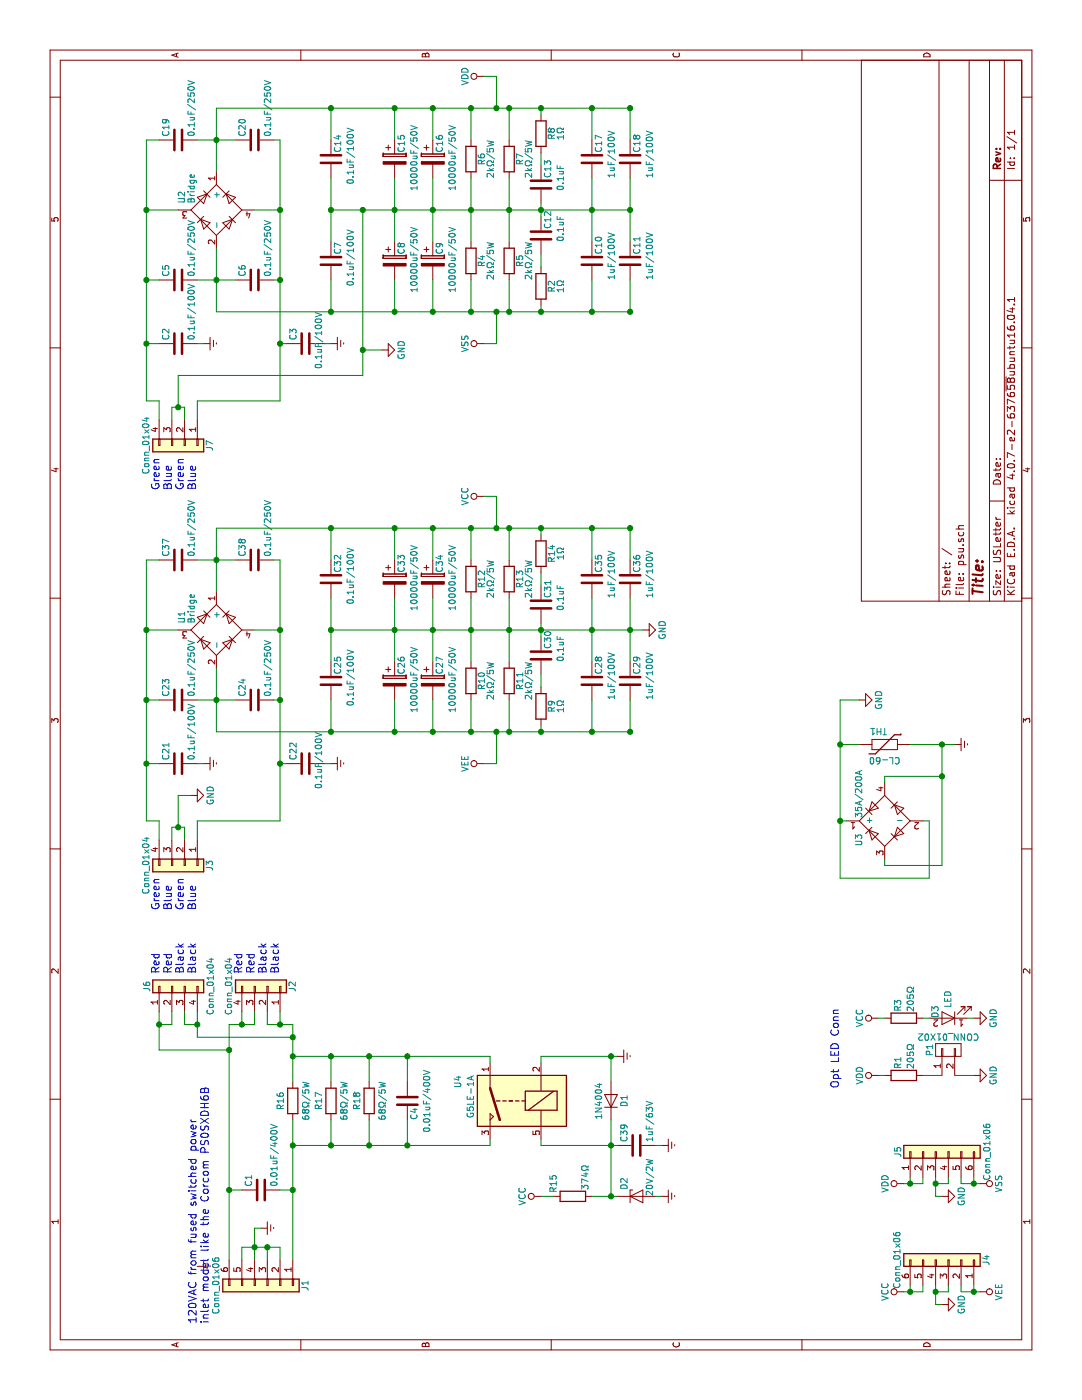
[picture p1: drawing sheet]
EESchema Schematic File Version 2
LIBS:power
LIBS:device
LIBS:transistors
LIBS:conn
LIBS:linear
LIBS:regul
LIBS:74xx
LIBS:cmos4000
LIBS:adc-dac
LIBS:memory
LIBS:xilinx
LIBS:microcontrollers
LIBS:dsp
LIBS:microchip
LIBS:analog_switches
LIBS:motorola
LIBS:texas
LIBS:intel
LIBS:audio
LIBS:interface
LIBS:digital-audio
LIBS:philips
LIBS:display
LIBS:cypress
LIBS:siliconi
LIBS:opto
LIBS:atmel
LIBS:contrib
LIBS:valves
LIBS:Relay
LIBS:p_relay
LIBS:psu-cache
EELAYER 25 0
EELAYER END
$Descr USLetter 11000 8500
encoding utf-8
Sheet 1 1
Title ""
Date ""
Rev ""
Comp ""
Comment1 ""
Comment2 ""
Comment3 ""
Comment4 ""
$EndDescr
$Comp
L C C1
U 1 1
P 1650 2050
F 0 "C1" H 1675 2150 50  0000 L CNN
F 1 "0.01uF/400V" H 1675 1950 50  0000 L CNN
F 2 "Capacitors_THT:C_Rect_L13.0mm_W4.0mm_P10.00mm_FKS3_FKP3_MKS4" H 1688 1900 50  0001 C CNN
F 3 "" H 1650 2050 50  0000 C CNN
	1    1650 2050
	1    0    0    -1  
$EndComp
$Comp
L C C4
U 1 1
P 2350 3200
F 0 "C4" V 2400 3050 50  0000 L CNN
F 1 "0.01uF/400V" V 2500 2950 50  0000 L CNN
F 2 "Capacitors_THT:C_Rect_L13.0mm_W4.0mm_P10.00mm_FKS3_FKP3_MKS4" H 2388 3050 50  0001 C CNN
F 3 "" H 2350 3200 50  0000 C CNN
	1    2350 3200
	0    1    1    0   
$EndComp
$Comp
L G5LE-1A4 U4
U 1 1
P 2550 4250
F 0 "U4" V 3200 4250 50  0000 L CNN
F 1 "G5LE-1A" V 3100 4250 50  0000 L CNN
F 2 "p_relay:Relay_Omron_G5LE-1A4" H 3100 4400 50  0001 L CNN
F 3 "" H 3650 3950 50  0001 C CNN
	1    2550 4250
	0    -1   -1   0   
$EndComp
$Comp
L D D1
U 1 1
P 2350 4800
F 0 "D1" H 2350 4700 50  0000 C CNN
F 1 "1N4004" H 2350 4900 50  0000 C CNN
F 2 "Diodes_THT:D_DO-41_SOD81_P10.16mm_Horizontal" H 2350 4800 50  0001 C CNN
F 3 "" H 2350 4800 50  0001 C CNN
	1    2350 4800
	1    0    0    -1  
$EndComp
$Comp
L C C39
U 1 1
P 2000 5000
F 0 "C39" H 2025 5100 50  0000 L CNN
F 1 "1uF/63V" H 2025 4900 50  0000 L CNN
F 2 "Capacitors_THT:CP_Radial_D5.0mm_P2.00mm" H 2038 4850 50  0001 C CNN
F 3 "" H 2000 5000 50  0001 C CNN
	1    2000 5000
	1    0    0    -1  
$EndComp
$Comp
L R R15
U 1 1
P 1600 4500
F 0 "R15" H 1500 4350 50  0000 C CNN
F 1 "374Ω" H 1450 4600 50  0000 C CNN
F 2 "Resistors_THT:R_Axial_DIN0309_L9.0mm_D3.2mm_P15.24mm_Horizontal" V 1530 4500 50  0001 C CNN
F 3 "" H 1600 4500 50  0001 C CNN
	1    1600 4500
	-1   0    0    1   
$EndComp
$Comp
L VCC #PWR01
U 1 1
P 1600 4250
F 0 "#PWR01" H 1600 4100 50  0001 C CNN
F 1 "VCC" H 1600 4400 50  0000 C CNN
F 2 "" H 1600 4250 50  0001 C CNN
F 3 "" H 1600 4250 50  0001 C CNN
	1    1600 4250
	1    0    0    -1  
$EndComp
$Comp
L VEE #PWR02
U 1 1
P 5000 3800
F 0 "#PWR02" H 5000 3650 50  0001 C CNN
F 1 "VEE" H 5000 3950 50  0000 C CNN
F 2 "" H 5000 3800 50  0001 C CNN
F 3 "" H 5000 3800 50  0001 C CNN
	1    5000 3800
	1    0    0    -1  
$EndComp
$Comp
L R R16
U 1 1
P 2350 2300
F 0 "R16" V 2250 2300 50  0000 C CNN
F 1 "68Ω/5W" V 2450 2300 50  0000 C CNN
F 2 "Resistors_THT:R_Axial_Power_L25.0mm_W9.0mm_P30.48mm" V 2280 2300 50  0001 C CNN
F 3 "" H 2350 2300 50  0000 C CNN
	1    2350 2300
	0    1    1    0   
$EndComp
Text Notes 3350 2200 0    60   ~ 0
Red\nRed\nBlack\nBlack
Text Notes 3850 1550 0    60   ~ 0
Green\nBlue\nGreen\nBlue
$Comp
L D_Bridge_+-AA U1
U 1 1
P 6050 1700
F 0 "U1" H 6100 1975 50  0000 L CNN
F 1 "Bridge" H 6100 1900 50  0000 L CNN
F 2 "p_rectifier:GBPC-W" H 6050 1700 50  0001 C CNN
F 3 "" H 6050 1700 50  0001 C CNN
	1    6050 1700
	1    0    0    -1  
$EndComp
$Comp
L C C37
U 1 1
P 6600 1400
F 0 "C37" H 6625 1500 50  0000 L CNN
F 1 "0.1uF/250V" H 6625 1300 50  0000 L CNN
F 2 "Capacitors_THT:C_Rect_L10.3mm_W7.2mm_P7.50mm_MKS4" H 6638 1250 50  0001 C CNN
F 3 "" H 6600 1400 50  0001 C CNN
	1    6600 1400
	1    0    0    -1  
$EndComp
$Comp
L C C21
U 1 1
P 5000 1400
F 0 "C21" H 5025 1500 50  0000 L CNN
F 1 "0.1uF/100V" H 5025 1300 50  0000 L CNN
F 2 "Capacitors_THT:C_Rect_L7.0mm_W3.5mm_P5.00mm" H 5038 1250 50  0001 C CNN
F 3 "" H 5000 1400 50  0001 C CNN
	1    5000 1400
	1    0    0    -1  
$EndComp
$Comp
L Earth #PWR03
U 1 1
P 5000 2600
F 0 "#PWR03" H 5000 2350 50  0001 C CNN
F 1 "Earth" H 5000 2450 50  0001 C CNN
F 2 "" H 5000 2600 50  0001 C CNN
F 3 "" H 5000 2600 50  0001 C CNN
	1    5000 2600
	1    0    0    -1  
$EndComp
$Comp
L Earth #PWR04
U 1 1
P 5000 1600
F 0 "#PWR04" H 5000 1350 50  0001 C CNN
F 1 "Earth" H 5000 1450 50  0001 C CNN
F 2 "" H 5000 1600 50  0001 C CNN
F 3 "" H 5000 1600 50  0001 C CNN
	1    5000 1600
	1    0    0    -1  
$EndComp
$Comp
L C C30
U 1 1
P 5850 4250
F 0 "C30" V 5900 4300 50  0000 L CNN
F 1 "0.1uF" V 6000 4200 50  0000 L CNN
F 2 "Capacitors_THT:C_Rect_L7.0mm_W3.5mm_P5.00mm" H 5888 4100 50  0001 C CNN
F 3 "" H 5850 4250 50  0001 C CNN
	1    5850 4250
	0    1    1    0   
$EndComp
$Comp
L R R9
U 1 1
P 5450 4250
F 0 "R9" V 5530 4250 50  0000 C CNN
F 1 "1Ω" V 5600 4250 50  0000 C CNN
F 2 "Resistors_THT:R_Axial_DIN0207_L6.3mm_D2.5mm_P10.16mm_Horizontal" V 5380 4250 50  0001 C CNN
F 3 "" H 5450 4250 50  0000 C CNN
	1    5450 4250
	0    1    1    0   
$EndComp
$Comp
L Earth #PWR05
U 1 1
P 5150 7500
F 0 "#PWR05" H 5150 7250 50  0001 C CNN
F 1 "Earth" H 5150 7350 50  0001 C CNN
F 2 "" H 5150 7500 50  0001 C CNN
F 3 "" H 5150 7500 50  0001 C CNN
	1    5150 7500
	1    0    0    -1  
$EndComp
$Comp
L C C25
U 1 1
P 5650 2600
F 0 "C25" V 5700 2650 50  0000 L CNN
F 1 "0.1uF/100V" V 5800 2400 50  0000 L CNN
F 2 "Capacitors_THT:C_Rect_L7.0mm_W3.5mm_P5.00mm" H 5688 2450 50  0001 C CNN
F 3 "" H 5650 2600 50  0001 C CNN
	1    5650 2600
	0    1    1    0   
$EndComp
$Comp
L R R14
U 1 1
P 6650 4250
F 0 "R14" V 6730 4250 50  0000 C CNN
F 1 "1Ω" V 6800 4250 50  0000 C CNN
F 2 "Resistors_THT:R_Axial_DIN0207_L6.3mm_D2.5mm_P10.16mm_Horizontal" V 6580 4250 50  0001 C CNN
F 3 "" H 6650 4250 50  0000 C CNN
	1    6650 4250
	0    1    1    0   
$EndComp
$Comp
L C C31
U 1 1
P 6250 4250
F 0 "C31" V 6300 4300 50  0000 L CNN
F 1 "0.1uF" V 6400 4200 50  0000 L CNN
F 2 "Capacitors_THT:C_Rect_L7.0mm_W3.5mm_P5.00mm" H 6288 4100 50  0001 C CNN
F 3 "" H 6250 4250 50  0001 C CNN
	1    6250 4250
	0    1    1    0   
$EndComp
$Comp
L C C28
U 1 1
P 5650 4650
F 0 "C28" V 5700 4700 50  0000 L CNN
F 1 "1uF/100V" V 5800 4500 50  0000 L CNN
F 2 "Capacitors_THT:C_Rect_L13.0mm_W6.0mm_P10.00mm_FKS3_FKP3_MKS4" H 5688 4500 50  0001 C CNN
F 3 "" H 5650 4650 50  0001 C CNN
	1    5650 4650
	0    1    1    0   
$EndComp
$Comp
L VCC #PWR06
U 1 1
P 7100 3800
F 0 "#PWR06" H 7100 3650 50  0001 C CNN
F 1 "VCC" H 7100 3950 50  0000 C CNN
F 2 "" H 7100 3800 50  0001 C CNN
F 3 "" H 7100 3800 50  0001 C CNN
	1    7100 3800
	1    0    0    -1  
$EndComp
$Comp
L C C32
U 1 1
P 6450 2600
F 0 "C32" V 6500 2650 50  0000 L CNN
F 1 "0.1uF/100V" V 6600 2400 50  0000 L CNN
F 2 "Capacitors_THT:C_Rect_L7.0mm_W3.5mm_P5.00mm" H 6488 2450 50  0001 C CNN
F 3 "" H 6450 2600 50  0001 C CNN
	1    6450 2600
	0    1    1    0   
$EndComp
$Comp
L C C35
U 1 1
P 6450 4650
F 0 "C35" V 6500 4700 50  0000 L CNN
F 1 "1uF/100V" V 6600 4500 50  0000 L CNN
F 2 "Capacitors_THT:C_Rect_L13.0mm_W6.0mm_P10.00mm_FKS3_FKP3_MKS4" H 6488 4500 50  0001 C CNN
F 3 "" H 6450 4650 50  0001 C CNN
	1    6450 4650
	0    1    1    0   
$EndComp
$Comp
L C C36
U 1 1
P 6450 4950
F 0 "C36" V 6500 5000 50  0000 L CNN
F 1 "1uF/100V" V 6600 4800 50  0000 L CNN
F 2 "Capacitors_THT:C_Rect_L13.0mm_W6.0mm_P10.00mm_FKS3_FKP3_MKS4" H 6488 4800 50  0001 C CNN
F 3 "" H 6450 4950 50  0001 C CNN
	1    6450 4950
	0    1    1    0   
$EndComp
$Comp
L C C29
U 1 1
P 5650 4950
F 0 "C29" V 5700 5000 50  0000 L CNN
F 1 "1uF/100V" V 5800 4800 50  0000 L CNN
F 2 "Capacitors_THT:C_Rect_L13.0mm_W6.0mm_P10.00mm_FKS3_FKP3_MKS4" H 5688 4800 50  0001 C CNN
F 3 "" H 5650 4950 50  0001 C CNN
	1    5650 4950
	0    1    1    0   
$EndComp
$Comp
L C C38
U 1 1
P 6600 2000
F 0 "C38" H 6625 2100 50  0000 L CNN
F 1 "0.1uF/250V" H 6625 1900 50  0000 L CNN
F 2 "Capacitors_THT:C_Rect_L10.3mm_W7.2mm_P7.50mm_MKS4" H 6638 1850 50  0001 C CNN
F 3 "" H 6600 2000 50  0001 C CNN
	1    6600 2000
	1    0    0    -1  
$EndComp
$Comp
L C C24
U 1 1
P 5500 2000
F 0 "C24" H 5525 2100 50  0000 L CNN
F 1 "0.1uF/250V" H 5525 1900 50  0000 L CNN
F 2 "Capacitors_THT:C_Rect_L10.3mm_W7.2mm_P7.50mm_MKS4" H 5538 1850 50  0001 C CNN
F 3 "" H 5500 2000 50  0001 C CNN
	1    5500 2000
	1    0    0    -1  
$EndComp
$Comp
L C C23
U 1 1
P 5500 1400
F 0 "C23" H 5525 1500 50  0000 L CNN
F 1 "0.1uF/250V" H 5525 1300 50  0000 L CNN
F 2 "Capacitors_THT:C_Rect_L10.3mm_W7.2mm_P7.50mm_MKS4" H 5538 1250 50  0001 C CNN
F 3 "" H 5500 1400 50  0001 C CNN
	1    5500 1400
	1    0    0    -1  
$EndComp
$Comp
L C C22
U 1 1
P 5000 2400
F 0 "C22" H 5025 2500 50  0000 L CNN
F 1 "0.1uF/100V" H 4800 2300 50  0000 L CNN
F 2 "Capacitors_THT:C_Rect_L7.0mm_W3.5mm_P5.00mm" H 5038 2250 50  0001 C CNN
F 3 "" H 5000 2400 50  0001 C CNN
	1    5000 2400
	1    0    0    -1  
$EndComp
$Comp
L R R17
U 1 1
P 2350 2600
F 0 "R17" V 2250 2600 50  0000 C CNN
F 1 "68Ω/5W" V 2450 2600 50  0000 C CNN
F 2 "Resistors_THT:R_Axial_Power_L25.0mm_W9.0mm_P30.48mm" V 2280 2600 50  0001 C CNN
F 3 "" H 2350 2600 50  0000 C CNN
	1    2350 2600
	0    1    1    0   
$EndComp
$Comp
L R R18
U 1 1
P 2350 2900
F 0 "R18" V 2250 2900 50  0000 C CNN
F 1 "68Ω/5W" V 2450 2900 50  0000 C CNN
F 2 "Resistors_THT:R_Axial_Power_L25.0mm_W9.0mm_P30.48mm" V 2280 2900 50  0001 C CNN
F 3 "" H 2350 2900 50  0000 C CNN
	1    2350 2900
	0    1    1    0   
$EndComp
$Comp
L D_Zener D2
U 1 1
P 1600 5000
F 0 "D2" V 1500 5100 50  0000 C CNN
F 1 "20V/2W" V 1700 5150 50  0000 C CNN
F 2 "Diodes_THT:D_DO-41_SOD81_P10.16mm_Horizontal" H 1600 5000 50  0001 C CNN
F 3 "" H 1600 5000 50  0001 C CNN
	1    1600 5000
	0    1    1    0   
$EndComp
$Comp
L R R3
U 1 1
P 3000 7100
F 0 "R3" H 3100 7150 50  0000 C CNN
F 1 "205Ω" H 3150 7050 50  0000 C CNN
F 2 "Resistors_THT:R_Axial_DIN0207_L6.3mm_D2.5mm_P10.16mm_Horizontal" V 2930 7100 50  0001 C CNN
F 3 "" H 3000 7100 50  0001 C CNN
	1    3000 7100
	1    0    0    -1  
$EndComp
$Comp
L VCC #PWR07
U 1 1
P 3000 6900
F 0 "#PWR07" H 3000 6750 50  0001 C CNN
F 1 "VCC" H 3000 7050 50  0000 C CNN
F 2 "" H 3000 6900 50  0001 C CNN
F 3 "" H 3000 6900 50  0001 C CNN
	1    3000 6900
	1    0    0    -1  
$EndComp
$Comp
L CONN_01X02 P1
U 1 1
P 2750 7450
F 0 "P1" H 2750 7600 50  0000 C CNN
F 1 "CONN_01X02" V 2850 7450 50  0000 C CNN
F 2 "Connectors_JST:JST_XH_B02B-XH-A_02x2.50mm_Straight" H 2750 7450 50  0001 C CNN
F 3 "" H 2750 7450 50  0000 C CNN
	1    2750 7450
	1    0    0    -1  
$EndComp
Text Notes 2450 6600 0    60   ~ 0
Opt LED Conn
$Comp
L GND #PWR08
U 1 1
P 5500 6750
F 0 "#PWR08" H 5500 6500 50  0001 C CNN
F 1 "GND" H 5500 6600 50  0000 C CNN
F 2 "" H 5500 6750 50  0001 C CNN
F 3 "" H 5500 6750 50  0001 C CNN
	1    5500 6750
	1    0    0    -1  
$EndComp
$Comp
L R R10
U 1 1
P 5650 3700
F 0 "R10" V 5730 3700 50  0000 C CNN
F 1 "2kΩ/5W" V 5800 3700 50  0000 C CNN
F 2 "Resistors_THT:R_Axial_Power_L25.0mm_W9.0mm_P30.48mm" V 5580 3700 50  0001 C CNN
F 3 "" H 5650 3700 50  0000 C CNN
	1    5650 3700
	0    1    1    0   
$EndComp
$Comp
L R R11
U 1 1
P 5650 4000
F 0 "R11" V 5730 4000 50  0000 C CNN
F 1 "2kΩ/5W" V 5800 4000 50  0000 C CNN
F 2 "Resistors_THT:R_Axial_Power_L25.0mm_W9.0mm_P30.48mm" V 5580 4000 50  0001 C CNN
F 3 "" H 5650 4000 50  0000 C CNN
	1    5650 4000
	0    1    1    0   
$EndComp
$Comp
L R R12
U 1 1
P 6450 3700
F 0 "R12" V 6530 3700 50  0000 C CNN
F 1 "2kΩ/5W" V 6600 3700 50  0000 C CNN
F 2 "Resistors_THT:R_Axial_Power_L25.0mm_W9.0mm_P30.48mm" V 6380 3700 50  0001 C CNN
F 3 "" H 6450 3700 50  0000 C CNN
	1    6450 3700
	0    1    1    0   
$EndComp
$Comp
L R R13
U 1 1
P 6450 4000
F 0 "R13" V 6530 4000 50  0000 C CNN
F 1 "2kΩ/5W" V 6600 4000 50  0000 C CNN
F 2 "Resistors_THT:R_Axial_Power_L25.0mm_W9.0mm_P30.48mm" V 6380 4000 50  0001 C CNN
F 3 "" H 6450 4000 50  0000 C CNN
	1    6450 4000
	0    1    1    0   
$EndComp
$Comp
L LED D3
U 1 1
P 3000 7450
F 0 "D3" V 3100 7400 50  0000 C CNN
F 1 "LED" V 3000 7300 50  0000 C CNN
F 2 "LEDs:LED_D5.0mm" H 3000 7450 50  0001 C CNN
F 3 "" H 3000 7450 50  0001 C CNN
	1    3000 7450
	0    -1   -1   0   
$EndComp
Text Notes 600  1650 0    60   ~ 0
120VAC from fused switched power \ninlet model like the Corcom PS0SXDH6B
$Comp
L CP C26
U 1 1
P 5650 3100
F 0 "C26" V 5700 3150 50  0000 L CNN
F 1 "10000uF/50V" V 5800 2850 50  0000 L CNN
F 2 "Capacitors_THT:CP_Radial_D35.0mm_P10.00mm_SnapIn" H 5688 2950 50  0001 C CNN
F 3 "" H 5650 3100 50  0001 C CNN
	1    5650 3100
	0    1    1    0   
$EndComp
$Comp
L Earth #PWR09
U 1 1
P 1050 1550
F 0 "#PWR09" H 1050 1300 50  0001 C CNN
F 1 "Earth" H 1050 1400 50  0001 C CNN
F 2 "" H 1050 1550 50  0001 C CNN
F 3 "" H 1050 1550 50  0001 C CNN
	1    1050 1550
	1    0    0    -1  
$EndComp
$Comp
L D_Bridge_+-AA U3
U 1 1
P 4550 6950
F 0 "U3" V 4750 7050 50  0000 L CNN
F 1 "35A/200A" V 4750 6550 50  0000 L CNN
F 2 "Diodes_THT:Diode_Bridge_18.5x5.5" H 4550 6950 50  0001 C CNN
F 3 "" H 4550 6950 50  0001 C CNN
	1    4550 6950
	0    -1   -1   0   
$EndComp
$Comp
L Thermistor TH1
U 1 1
P 5150 6950
F 0 "TH1" V 5250 7000 50  0000 C CNN
F 1 "CL-60" V 5050 6950 50  0000 C BNN
F 2 "Varistors:RV_Disc_D21.5_W5.8_P10" H 5150 6950 50  0001 C CNN
F 3 "" H 5150 6950 50  0001 C CNN
	1    5150 6950
	1    0    0    -1  
$EndComp
Wire Wire Line
	2000 5150 2000 5200
Wire Wire Line
	1600 5150 1600 5200
Wire Wire Line
	2950 1800 2950 2000
Connection ~ 2950 1900
Wire Wire Line
	2950 2300 2500 2300
Wire Wire Line
	2950 2100 2950 2300
Connection ~ 2950 2200
Wire Wire Line
	6600 1150 6600 1250
Wire Wire Line
	6050 1150 6050 1400
Connection ~ 6050 1150
Wire Wire Line
	5500 1150 5500 1250
Connection ~ 5500 1150
Wire Wire Line
	5250 1700 5750 1700
Wire Wire Line
	5250 1700 5250 4950
Wire Wire Line
	5500 1550 5500 1850
Connection ~ 5500 1700
Wire Wire Line
	6600 1550 6600 1850
Connection ~ 6600 1700
Wire Wire Line
	6600 2200 6600 2150
Wire Wire Line
	5500 2150 5500 2200
Connection ~ 5500 2200
Wire Wire Line
	6050 2000 6050 2200
Connection ~ 6050 2200
Wire Wire Line
	1100 2300 2200 2300
Wire Wire Line
	1100 1800 2950 1800
Wire Wire Line
	5500 2600 5250 2600
Connection ~ 5250 2600
Wire Wire Line
	6050 2600 6050 5050
Connection ~ 6050 2600
Wire Wire Line
	6350 1700 6850 1700
Wire Wire Line
	6850 1700 6850 4950
Wire Wire Line
	5800 2600 6300 2600
Wire Wire Line
	6600 2600 6850 2600
Connection ~ 6850 2600
Wire Wire Line
	5500 3100 5250 3100
Connection ~ 5250 3100
Wire Wire Line
	5500 3400 5250 3400
Connection ~ 5250 3400
Wire Wire Line
	5800 3100 6300 3100
Connection ~ 6050 3100
Wire Wire Line
	5800 3400 6300 3400
Connection ~ 6050 3400
Wire Wire Line
	6600 3100 6850 3100
Connection ~ 6850 3100
Wire Wire Line
	6600 3400 6850 3400
Connection ~ 6850 3400
Wire Wire Line
	6000 4250 6100 4250
Connection ~ 6050 4250
Wire Wire Line
	6400 4250 6500 4250
Wire Wire Line
	6800 4250 6850 4250
Connection ~ 6850 4250
Wire Wire Line
	5700 4250 5600 4250
Wire Wire Line
	5300 4250 5250 4250
Connection ~ 5250 4250
Wire Wire Line
	5500 4650 5250 4650
Connection ~ 5250 4650
Wire Wire Line
	5800 4650 6300 4650
Connection ~ 6050 4650
Wire Wire Line
	6600 4650 6850 4650
Connection ~ 6850 4650
Wire Wire Line
	5250 4950 5500 4950
Connection ~ 5250 4950
Wire Wire Line
	5800 4950 6300 4950
Connection ~ 6050 4950
Wire Wire Line
	6850 4950 6600 4950
Connection ~ 6850 4950
Wire Wire Line
	4500 1450 4400 1450
Connection ~ 2700 2300
Connection ~ 2000 2300
Wire Wire Line
	2000 3850 2050 3850
Wire Wire Line
	2000 2300 2000 3850
Wire Wire Line
	2700 3850 2650 3850
Wire Wire Line
	2700 2300 2700 3850
Wire Wire Line
	2700 4250 2700 4850
Wire Wire Line
	2700 4250 2650 4250
Wire Wire Line
	2500 4800 2700 4800
Connection ~ 2700 4800
Wire Wire Line
	2050 4250 2000 4250
Wire Wire Line
	2000 4250 2000 4850
Connection ~ 2000 4800
Wire Wire Line
	1650 1900 1650 1800
Connection ~ 1650 1800
Wire Wire Line
	1650 2200 1650 2300
Connection ~ 1650 2300
Wire Wire Line
	2200 2600 2000 2600
Connection ~ 2000 2600
Wire Wire Line
	2500 2600 2700 2600
Connection ~ 2700 2600
Wire Wire Line
	2500 2900 2700 2900
Connection ~ 2700 2900
Wire Wire Line
	2200 2900 2000 2900
Connection ~ 2000 2900
Wire Wire Line
	2200 3200 2000 3200
Connection ~ 2000 3200
Wire Wire Line
	2500 3200 2700 3200
Connection ~ 2700 3200
Wire Wire Line
	1600 4650 1600 4850
Wire Wire Line
	1600 4350 1600 4250
Wire Wire Line
	1600 4800 2200 4800
Connection ~ 1600 4800
Wire Wire Line
	5000 3800 5000 3900
Wire Wire Line
	5000 3900 5250 3900
Connection ~ 5250 3900
Wire Wire Line
	7100 3800 7100 3900
Wire Wire Line
	7100 3900 6850 3900
Connection ~ 6850 3900
Connection ~ 5150 6600
Connection ~ 4500 1400
Wire Wire Line
	4750 1400 4500 1400
Wire Wire Line
	4400 1350 4500 1350
Wire Wire Line
	4500 1350 4500 1450
Wire Wire Line
	4550 1150 4550 1250
Wire Wire Line
	4550 1250 4400 1250
Wire Wire Line
	4400 1550 4550 1550
Wire Wire Line
	4550 1550 4550 2200
Wire Wire Line
	6600 4000 6850 4000
Connection ~ 6850 4000
Wire Wire Line
	6600 3700 6850 3700
Connection ~ 6850 3700
Wire Wire Line
	5800 3700 6300 3700
Connection ~ 6050 3700
Wire Wire Line
	5800 4000 6300 4000
Connection ~ 6050 4000
Wire Wire Line
	5500 4000 5250 4000
Connection ~ 5250 4000
Wire Wire Line
	5500 3700 5250 3700
Connection ~ 5250 3700
Wire Wire Line
	4550 6600 4550 6650
Wire Wire Line
	5150 7150 5150 7500
Wire Wire Line
	4250 6950 4200 6950
Wire Wire Line
	4200 6950 4200 7400
Wire Wire Line
	4200 7400 5150 7400
Connection ~ 5150 7400
Wire Wire Line
	4850 6950 4900 6950
Wire Wire Line
	4900 6950 4900 7400
Connection ~ 4900 7400
Wire Wire Line
	4550 7250 4550 7300
Wire Wire Line
	4550 7300 4100 7300
Wire Wire Line
	4100 7300 4100 6600
Connection ~ 4550 6600
$Comp
L GND #PWR010
U 1 1
P 3000 7650
F 0 "#PWR010" H 3000 7400 50  0001 C CNN
F 1 "GND" H 3000 7500 50  0000 C CNN
F 2 "" H 3000 7650 50  0001 C CNN
F 3 "" H 3000 7650 50  0001 C CNN
	1    3000 7650
	1    0    0    -1  
$EndComp
$Comp
L VEE #PWR011
U 1 1
P 850 7700
F 0 "#PWR011" H 850 7550 50  0001 C CNN
F 1 "VEE" H 850 7850 50  0000 C CNN
F 2 "" H 850 7700 50  0001 C CNN
F 3 "" H 850 7700 50  0001 C CNN
	1    850  7700
	-1   0    0    1   
$EndComp
$Comp
L VCC #PWR012
U 1 1
P 850 7100
F 0 "#PWR012" H 850 6950 50  0001 C CNN
F 1 "VCC" H 850 7250 50  0000 C CNN
F 2 "" H 850 7100 50  0001 C CNN
F 3 "" H 850 7100 50  0001 C CNN
	1    850  7100
	1    0    0    -1  
$EndComp
Wire Wire Line
	3000 6900 3000 6950
Wire Wire Line
	3000 7250 3000 7300
Wire Wire Line
	3000 7600 3000 7650
$Comp
L R R1
U 1 1
P 2550 7100
F 0 "R1" H 2650 7150 50  0000 C CNN
F 1 "205Ω" H 2700 7050 50  0000 C CNN
F 2 "Resistors_THT:R_Axial_DIN0207_L6.3mm_D2.5mm_P10.16mm_Horizontal" V 2480 7100 50  0001 C CNN
F 3 "" H 2550 7100 50  0001 C CNN
	1    2550 7100
	1    0    0    -1  
$EndComp
$Comp
L GND #PWR013
U 1 1
P 2550 7650
F 0 "#PWR013" H 2550 7400 50  0001 C CNN
F 1 "GND" H 2550 7500 50  0000 C CNN
F 2 "" H 2550 7650 50  0001 C CNN
F 3 "" H 2550 7650 50  0001 C CNN
	1    2550 7650
	1    0    0    -1  
$EndComp
Wire Wire Line
	2550 7650 2550 7500
Wire Wire Line
	2550 7400 2550 7250
Wire Wire Line
	2550 6950 2550 6900
$Comp
L CP C27
U 1 1
P 5650 3400
F 0 "C27" V 5700 3450 50  0000 L CNN
F 1 "10000uF/50V" V 5800 3150 50  0000 L CNN
F 2 "Capacitors_THT:CP_Radial_D35.0mm_P10.00mm_SnapIn" H 5688 3250 50  0001 C CNN
F 3 "" H 5650 3400 50  0001 C CNN
	1    5650 3400
	0    1    1    0   
$EndComp
$Comp
L CP C33
U 1 1
P 6450 3100
F 0 "C33" V 6500 3150 50  0000 L CNN
F 1 "10000uF/50V" V 6600 2850 50  0000 L CNN
F 2 "Capacitors_THT:CP_Radial_D35.0mm_P10.00mm_SnapIn" H 6488 2950 50  0001 C CNN
F 3 "" H 6450 3100 50  0001 C CNN
	1    6450 3100
	0    1    1    0   
$EndComp
$Comp
L CP C34
U 1 1
P 6450 3400
F 0 "C34" V 6500 3450 50  0000 L CNN
F 1 "10000uF/50V" V 6600 3150 50  0000 L CNN
F 2 "Capacitors_THT:CP_Radial_D35.0mm_P10.00mm_SnapIn" H 6488 3250 50  0001 C CNN
F 3 "" H 6450 3400 50  0001 C CNN
	1    6450 3400
	0    1    1    0   
$EndComp
$Comp
L Conn_01x04 J2
U 1 1
P 3250 2100
F 0 "J2" H 3250 2300 50  0000 C CNN
F 1 "Conn_01x04" H 3250 1800 50  0000 C CNN
F 2 "footprints:Phoenix-MKDS-4" H 3250 2100 50  0001 C CNN
F 3 "" H 3250 2100 50  0001 C CNN
	1    3250 2100
	1    0    0    1   
$EndComp
$Comp
L Conn_01x04 J3
U 1 1
P 4200 1450
F 0 "J3" H 4200 1650 50  0000 C CNN
F 1 "Conn_01x04" H 4200 1150 50  0000 C CNN
F 2 "footprints:Phoenix-MKDS-4" H 4200 1450 50  0001 C CNN
F 3 "" H 4200 1450 50  0001 C CNN
	1    4200 1450
	-1   0    0    1   
$EndComp
$Comp
L GND #PWR014
U 1 1
P 750 7400
F 0 "#PWR014" H 750 7150 50  0001 C CNN
F 1 "GND" H 750 7250 50  0000 C CNN
F 2 "" H 750 7400 50  0001 C CNN
F 3 "" H 750 7400 50  0001 C CNN
	1    750  7400
	1    0    0    -1  
$EndComp
Wire Wire Line
	2950 2200 3050 2200
Wire Wire Line
	3050 2100 2950 2100
Wire Wire Line
	2950 2000 3050 2000
Wire Wire Line
	3050 1900 2950 1900
$Comp
L Conn_01x06 J4
U 1 1
P 1100 7450
F 0 "J4" H 1100 7750 50  0000 C CNN
F 1 "Conn_01x06" H 1100 7050 50  0000 C CNN
F 2 "footprints:Phoenix-MKDS-6" H 1100 7450 50  0001 C CNN
F 3 "" H 1100 7450 50  0001 C CNN
	1    1100 7450
	1    0    0    1   
$EndComp
Wire Wire Line
	900  7550 850  7550
Wire Wire Line
	850  7550 850  7700
Wire Wire Line
	900  7650 850  7650
Connection ~ 850  7650
Wire Wire Line
	900  7150 850  7150
Wire Wire Line
	850  7100 850  7250
Wire Wire Line
	850  7250 900  7250
Connection ~ 850  7150
Wire Wire Line
	750  7350 900  7350
Wire Wire Line
	750  7350 750  7400
Wire Wire Line
	900  7450 850  7450
Wire Wire Line
	850  7450 850  7350
Connection ~ 850  7350
$Comp
L GND #PWR015
U 1 1
P 1600 7400
F 0 "#PWR015" H 1600 7150 50  0001 C CNN
F 1 "GND" H 1600 7250 50  0000 C CNN
F 2 "" H 1600 7400 50  0001 C CNN
F 3 "" H 1600 7400 50  0001 C CNN
	1    1600 7400
	1    0    0    -1  
$EndComp
$Comp
L Conn_01x06 J5
U 1 1
P 1950 7350
F 0 "J5" H 1950 7650 50  0000 C CNN
F 1 "Conn_01x06" H 1950 6950 50  0000 C CNN
F 2 "footprints:Phoenix-MKDS-6" H 1950 7350 50  0001 C CNN
F 3 "" H 1950 7350 50  0001 C CNN
	1    1950 7350
	1    0    0    -1  
$EndComp
Wire Wire Line
	1750 7550 1700 7550
Wire Wire Line
	1700 7550 1700 7700
Wire Wire Line
	1750 7650 1700 7650
Connection ~ 1700 7650
Wire Wire Line
	1750 7150 1700 7150
Wire Wire Line
	1700 7100 1700 7250
Wire Wire Line
	1700 7250 1750 7250
Connection ~ 1700 7150
Wire Wire Line
	1600 7350 1750 7350
Wire Wire Line
	1600 7350 1600 7400
Wire Wire Line
	1750 7450 1700 7450
Wire Wire Line
	1700 7450 1700 7350
Connection ~ 1700 7350
$Comp
L Conn_01x04 J6
U 1 1
P 3250 1350
F 0 "J6" H 3250 1550 50  0000 C CNN
F 1 "Conn_01x04" H 3250 1050 50  0000 C CNN
F 2 "footprints:Phoenix-MKDS-4" H 3250 1350 50  0001 C CNN
F 3 "" H 3250 1350 50  0001 C CNN
	1    3250 1350
	1    0    0    -1  
$EndComp
Wire Wire Line
	2850 2300 2850 1550
Wire Wire Line
	2850 1550 3050 1550
Connection ~ 2850 2300
Wire Wire Line
	3050 1450 2950 1450
Wire Wire Line
	2950 1450 2950 1550
Connection ~ 2950 1550
Wire Wire Line
	2750 1800 2750 1250
Wire Wire Line
	2750 1250 3050 1250
Connection ~ 2750 1800
Wire Wire Line
	3050 1350 2950 1350
Wire Wire Line
	2950 1350 2950 1250
Connection ~ 2950 1250
Text Notes 3350 1550 0    60   ~ 0
Red\nRed\nBlack\nBlack
Wire Wire Line
	5000 1150 5000 1250
Connection ~ 5000 1150
Wire Wire Line
	5000 1550 5000 1600
Wire Wire Line
	5000 2200 5000 2250
Connection ~ 5000 2200
Wire Wire Line
	5000 2550 5000 2600
Wire Wire Line
	4550 1150 6600 1150
Wire Wire Line
	4550 2200 6600 2200
Text Notes 7150 1550 0    60   ~ 0
Green\nBlue\nGreen\nBlue
$Comp
L D_Bridge_+-AA U2
U 1 1
P 9350 1700
F 0 "U2" H 9400 1975 50  0000 L CNN
F 1 "Bridge" H 9400 1900 50  0000 L CNN
F 2 "p_rectifier:GBPC-W" H 9350 1700 50  0001 C CNN
F 3 "" H 9350 1700 50  0001 C CNN
	1    9350 1700
	1    0    0    -1  
$EndComp
$Comp
L C C19
U 1 1
P 9900 1400
F 0 "C19" H 9925 1500 50  0000 L CNN
F 1 "0.1uF/250V" H 9925 1300 50  0000 L CNN
F 2 "Capacitors_THT:C_Rect_L10.3mm_W7.2mm_P7.50mm_MKS4" H 9938 1250 50  0001 C CNN
F 3 "" H 9900 1400 50  0001 C CNN
	1    9900 1400
	1    0    0    -1  
$EndComp
$Comp
L C C2
U 1 1
P 8300 1400
F 0 "C2" H 8325 1500 50  0000 L CNN
F 1 "0.1uF/100V" H 8325 1300 50  0000 L CNN
F 2 "Capacitors_THT:C_Rect_L7.0mm_W3.5mm_P5.00mm" H 8338 1250 50  0001 C CNN
F 3 "" H 8300 1400 50  0001 C CNN
	1    8300 1400
	1    0    0    -1  
$EndComp
$Comp
L Earth #PWR016
U 1 1
P 8300 2600
F 0 "#PWR016" H 8300 2350 50  0001 C CNN
F 1 "Earth" H 8300 2450 50  0001 C CNN
F 2 "" H 8300 2600 50  0001 C CNN
F 3 "" H 8300 2600 50  0001 C CNN
	1    8300 2600
	1    0    0    -1  
$EndComp
$Comp
L Earth #PWR017
U 1 1
P 8300 1600
F 0 "#PWR017" H 8300 1350 50  0001 C CNN
F 1 "Earth" H 8300 1450 50  0001 C CNN
F 2 "" H 8300 1600 50  0001 C CNN
F 3 "" H 8300 1600 50  0001 C CNN
	1    8300 1600
	1    0    0    -1  
$EndComp
$Comp
L C C12
U 1 1
P 9150 4250
F 0 "C12" V 9200 4300 50  0000 L CNN
F 1 "0.1uF" V 9300 4200 50  0000 L CNN
F 2 "Capacitors_THT:C_Rect_L7.0mm_W3.5mm_P5.00mm" H 9188 4100 50  0001 C CNN
F 3 "" H 9150 4250 50  0001 C CNN
	1    9150 4250
	0    1    1    0   
$EndComp
$Comp
L R R2
U 1 1
P 8750 4250
F 0 "R2" V 8830 4250 50  0000 C CNN
F 1 "1Ω" V 8900 4250 50  0000 C CNN
F 2 "Resistors_THT:R_Axial_DIN0207_L6.3mm_D2.5mm_P10.16mm_Horizontal" V 8680 4250 50  0001 C CNN
F 3 "" H 8750 4250 50  0000 C CNN
	1    8750 4250
	0    1    1    0   
$EndComp
$Comp
L C C7
U 1 1
P 8950 2600
F 0 "C7" V 9000 2650 50  0000 L CNN
F 1 "0.1uF/100V" V 9100 2400 50  0000 L CNN
F 2 "Capacitors_THT:C_Rect_L7.0mm_W3.5mm_P5.00mm" H 8988 2450 50  0001 C CNN
F 3 "" H 8950 2600 50  0001 C CNN
	1    8950 2600
	0    1    1    0   
$EndComp
$Comp
L R R8
U 1 1
P 9950 4250
F 0 "R8" V 10030 4250 50  0000 C CNN
F 1 "1Ω" V 10100 4250 50  0000 C CNN
F 2 "Resistors_THT:R_Axial_DIN0207_L6.3mm_D2.5mm_P10.16mm_Horizontal" V 9880 4250 50  0001 C CNN
F 3 "" H 9950 4250 50  0000 C CNN
	1    9950 4250
	0    1    1    0   
$EndComp
$Comp
L C C13
U 1 1
P 9550 4250
F 0 "C13" V 9600 4300 50  0000 L CNN
F 1 "0.1uF" V 9700 4200 50  0000 L CNN
F 2 "Capacitors_THT:C_Rect_L7.0mm_W3.5mm_P5.00mm" H 9588 4100 50  0001 C CNN
F 3 "" H 9550 4250 50  0001 C CNN
	1    9550 4250
	0    1    1    0   
$EndComp
$Comp
L C C10
U 1 1
P 8950 4650
F 0 "C10" V 9000 4700 50  0000 L CNN
F 1 "1uF/100V" V 9100 4500 50  0000 L CNN
F 2 "Capacitors_THT:C_Rect_L13.0mm_W6.0mm_P10.00mm_FKS3_FKP3_MKS4" H 8988 4500 50  0001 C CNN
F 3 "" H 8950 4650 50  0001 C CNN
	1    8950 4650
	0    1    1    0   
$EndComp
$Comp
L C C14
U 1 1
P 9750 2600
F 0 "C14" V 9800 2650 50  0000 L CNN
F 1 "0.1uF/100V" V 9900 2400 50  0000 L CNN
F 2 "Capacitors_THT:C_Rect_L7.0mm_W3.5mm_P5.00mm" H 9788 2450 50  0001 C CNN
F 3 "" H 9750 2600 50  0001 C CNN
	1    9750 2600
	0    1    1    0   
$EndComp
$Comp
L C C17
U 1 1
P 9750 4650
F 0 "C17" V 9800 4700 50  0000 L CNN
F 1 "1uF/100V" V 9900 4500 50  0000 L CNN
F 2 "Capacitors_THT:C_Rect_L13.0mm_W6.0mm_P10.00mm_FKS3_FKP3_MKS4" H 9788 4500 50  0001 C CNN
F 3 "" H 9750 4650 50  0001 C CNN
	1    9750 4650
	0    1    1    0   
$EndComp
$Comp
L C C18
U 1 1
P 9750 4950
F 0 "C18" V 9800 5000 50  0000 L CNN
F 1 "1uF/100V" V 9900 4800 50  0000 L CNN
F 2 "Capacitors_THT:C_Rect_L13.0mm_W6.0mm_P10.00mm_FKS3_FKP3_MKS4" H 9788 4800 50  0001 C CNN
F 3 "" H 9750 4950 50  0001 C CNN
	1    9750 4950
	0    1    1    0   
$EndComp
$Comp
L C C11
U 1 1
P 8950 4950
F 0 "C11" V 9000 5000 50  0000 L CNN
F 1 "1uF/100V" V 9100 4800 50  0000 L CNN
F 2 "Capacitors_THT:C_Rect_L13.0mm_W6.0mm_P10.00mm_FKS3_FKP3_MKS4" H 8988 4800 50  0001 C CNN
F 3 "" H 8950 4950 50  0001 C CNN
	1    8950 4950
	0    1    1    0   
$EndComp
$Comp
L C C20
U 1 1
P 9900 2000
F 0 "C20" H 9925 2100 50  0000 L CNN
F 1 "0.1uF/250V" H 9925 1900 50  0000 L CNN
F 2 "Capacitors_THT:C_Rect_L10.3mm_W7.2mm_P7.50mm_MKS4" H 9938 1850 50  0001 C CNN
F 3 "" H 9900 2000 50  0001 C CNN
	1    9900 2000
	1    0    0    -1  
$EndComp
$Comp
L C C6
U 1 1
P 8800 2000
F 0 "C6" H 8825 2100 50  0000 L CNN
F 1 "0.1uF/250V" H 8825 1900 50  0000 L CNN
F 2 "Capacitors_THT:C_Rect_L10.3mm_W7.2mm_P7.50mm_MKS4" H 8838 1850 50  0001 C CNN
F 3 "" H 8800 2000 50  0001 C CNN
	1    8800 2000
	1    0    0    -1  
$EndComp
$Comp
L C C5
U 1 1
P 8800 1400
F 0 "C5" H 8825 1500 50  0000 L CNN
F 1 "0.1uF/250V" H 8825 1300 50  0000 L CNN
F 2 "Capacitors_THT:C_Rect_L10.3mm_W7.2mm_P7.50mm_MKS4" H 8838 1250 50  0001 C CNN
F 3 "" H 8800 1400 50  0001 C CNN
	1    8800 1400
	1    0    0    -1  
$EndComp
$Comp
L C C3
U 1 1
P 8300 2400
F 0 "C3" H 8325 2500 50  0000 L CNN
F 1 "0.1uF/100V" H 8100 2300 50  0000 L CNN
F 2 "Capacitors_THT:C_Rect_L7.0mm_W3.5mm_P5.00mm" H 8338 2250 50  0001 C CNN
F 3 "" H 8300 2400 50  0001 C CNN
	1    8300 2400
	1    0    0    -1  
$EndComp
$Comp
L GND #PWR018
U 1 1
P 8250 3000
F 0 "#PWR018" H 8250 2750 50  0001 C CNN
F 1 "GND" H 8250 2850 50  0000 C CNN
F 2 "" H 8250 3000 50  0001 C CNN
F 3 "" H 8250 3000 50  0001 C CNN
	1    8250 3000
	1    0    0    -1  
$EndComp
$Comp
L R R4
U 1 1
P 8950 3700
F 0 "R4" V 9030 3700 50  0000 C CNN
F 1 "2kΩ/5W" V 9100 3700 50  0000 C CNN
F 2 "Resistors_THT:R_Axial_Power_L25.0mm_W9.0mm_P30.48mm" V 8880 3700 50  0001 C CNN
F 3 "" H 8950 3700 50  0000 C CNN
	1    8950 3700
	0    1    1    0   
$EndComp
$Comp
L R R5
U 1 1
P 8950 4000
F 0 "R5" V 9030 4000 50  0000 C CNN
F 1 "2kΩ/5W" V 9100 4000 50  0000 C CNN
F 2 "Resistors_THT:R_Axial_Power_L25.0mm_W9.0mm_P30.48mm" V 8880 4000 50  0001 C CNN
F 3 "" H 8950 4000 50  0000 C CNN
	1    8950 4000
	0    1    1    0   
$EndComp
$Comp
L R R6
U 1 1
P 9750 3700
F 0 "R6" V 9830 3700 50  0000 C CNN
F 1 "2kΩ/5W" V 9900 3700 50  0000 C CNN
F 2 "Resistors_THT:R_Axial_Power_L25.0mm_W9.0mm_P30.48mm" V 9680 3700 50  0001 C CNN
F 3 "" H 9750 3700 50  0000 C CNN
	1    9750 3700
	0    1    1    0   
$EndComp
$Comp
L R R7
U 1 1
P 9750 4000
F 0 "R7" V 9830 4000 50  0000 C CNN
F 1 "2kΩ/5W" V 9900 4000 50  0000 C CNN
F 2 "Resistors_THT:R_Axial_Power_L25.0mm_W9.0mm_P30.48mm" V 9680 4000 50  0001 C CNN
F 3 "" H 9750 4000 50  0000 C CNN
	1    9750 4000
	0    1    1    0   
$EndComp
$Comp
L CP C8
U 1 1
P 8950 3100
F 0 "C8" V 9000 3150 50  0000 L CNN
F 1 "10000uF/50V" V 9100 2850 50  0000 L CNN
F 2 "Capacitors_THT:CP_Radial_D35.0mm_P10.00mm_SnapIn" H 8988 2950 50  0001 C CNN
F 3 "" H 8950 3100 50  0001 C CNN
	1    8950 3100
	0    1    1    0   
$EndComp
Wire Wire Line
	9900 1150 9900 1250
Wire Wire Line
	9350 1150 9350 1400
Connection ~ 9350 1150
Wire Wire Line
	8800 1150 8800 1250
Connection ~ 8800 1150
Wire Wire Line
	8550 1700 9050 1700
Wire Wire Line
	8550 1700 8550 4950
Wire Wire Line
	8800 1550 8800 1850
Connection ~ 8800 1700
Wire Wire Line
	9900 1550 9900 1850
Connection ~ 9900 1700
Wire Wire Line
	9900 2200 9900 2150
Wire Wire Line
	8800 2150 8800 2200
Connection ~ 8800 2200
Wire Wire Line
	9350 2000 9350 2200
Connection ~ 9350 2200
Wire Wire Line
	8800 2600 8550 2600
Connection ~ 8550 2600
Wire Wire Line
	9350 2600 9350 4950
Connection ~ 9350 2600
Wire Wire Line
	9650 1700 10150 1700
Wire Wire Line
	10150 1700 10150 4950
Wire Wire Line
	9100 2600 9600 2600
Wire Wire Line
	9900 2600 10150 2600
Connection ~ 10150 2600
Connection ~ 9350 2850
Wire Wire Line
	8800 3100 8550 3100
Connection ~ 8550 3100
Wire Wire Line
	8800 3400 8550 3400
Connection ~ 8550 3400
Wire Wire Line
	9100 3100 9600 3100
Connection ~ 9350 3100
Wire Wire Line
	9100 3400 9600 3400
Connection ~ 9350 3400
Wire Wire Line
	9900 3100 10150 3100
Connection ~ 10150 3100
Wire Wire Line
	9900 3400 10150 3400
Connection ~ 10150 3400
Wire Wire Line
	9300 4250 9400 4250
Connection ~ 9350 4250
Wire Wire Line
	9700 4250 9800 4250
Wire Wire Line
	10100 4250 10150 4250
Connection ~ 10150 4250
Wire Wire Line
	9000 4250 8900 4250
Wire Wire Line
	8600 4250 8550 4250
Connection ~ 8550 4250
Wire Wire Line
	8800 4650 8550 4650
Connection ~ 8550 4650
Wire Wire Line
	9100 4650 9600 4650
Connection ~ 9350 4650
Wire Wire Line
	9900 4650 10150 4650
Connection ~ 10150 4650
Wire Wire Line
	8550 4950 8800 4950
Connection ~ 8550 4950
Wire Wire Line
	9100 4950 9600 4950
Connection ~ 9350 4950
Wire Wire Line
	10150 4950 9900 4950
Connection ~ 10150 4950
Wire Wire Line
	7800 1450 7700 1450
Wire Wire Line
	8300 3800 8300 3900
Wire Wire Line
	8300 3900 8550 3900
Connection ~ 8550 3900
Wire Wire Line
	10400 3800 10400 3900
Wire Wire Line
	10400 3900 10150 3900
Connection ~ 10150 3900
Connection ~ 7800 1400
Wire Wire Line
	8050 1400 7800 1400
Wire Wire Line
	7700 1350 7800 1350
Wire Wire Line
	7800 1350 7800 1450
Wire Wire Line
	7850 1150 7850 1250
Wire Wire Line
	7850 1250 7700 1250
Wire Wire Line
	7700 1550 7850 1550
Wire Wire Line
	7850 1550 7850 2200
Wire Wire Line
	9900 4000 10150 4000
Connection ~ 10150 4000
Wire Wire Line
	9900 3700 10150 3700
Connection ~ 10150 3700
Wire Wire Line
	9100 3700 9600 3700
Connection ~ 9350 3700
Wire Wire Line
	9100 4000 9600 4000
Connection ~ 9350 4000
Wire Wire Line
	8800 4000 8550 4000
Connection ~ 8550 4000
Wire Wire Line
	8800 3700 8550 3700
Connection ~ 8550 3700
$Comp
L CP C9
U 1 1
P 8950 3400
F 0 "C9" V 9000 3450 50  0000 L CNN
F 1 "10000uF/50V" V 9100 3150 50  0000 L CNN
F 2 "Capacitors_THT:CP_Radial_D35.0mm_P10.00mm_SnapIn" H 8988 3250 50  0001 C CNN
F 3 "" H 8950 3400 50  0001 C CNN
	1    8950 3400
	0    1    1    0   
$EndComp
$Comp
L CP C15
U 1 1
P 9750 3100
F 0 "C15" V 9800 3150 50  0000 L CNN
F 1 "10000uF/50V" V 9900 2850 50  0000 L CNN
F 2 "Capacitors_THT:CP_Radial_D35.0mm_P10.00mm_SnapIn" H 9788 2950 50  0001 C CNN
F 3 "" H 9750 3100 50  0001 C CNN
	1    9750 3100
	0    1    1    0   
$EndComp
$Comp
L CP C16
U 1 1
P 9750 3400
F 0 "C16" V 9800 3450 50  0000 L CNN
F 1 "10000uF/50V" V 9900 3150 50  0000 L CNN
F 2 "Capacitors_THT:CP_Radial_D35.0mm_P10.00mm_SnapIn" H 9788 3250 50  0001 C CNN
F 3 "" H 9750 3400 50  0001 C CNN
	1    9750 3400
	0    1    1    0   
$EndComp
$Comp
L Conn_01x04 J7
U 1 1
P 7500 1450
F 0 "J7" H 7500 1650 50  0000 C CNN
F 1 "Conn_01x04" H 7500 1150 50  0000 C CNN
F 2 "footprints:Phoenix-MKDS-4" H 7500 1450 50  0001 C CNN
F 3 "" H 7500 1450 50  0001 C CNN
	1    7500 1450
	-1   0    0    1   
$EndComp
Wire Wire Line
	8300 1150 8300 1250
Connection ~ 8300 1150
Wire Wire Line
	8300 1550 8300 1600
Wire Wire Line
	8300 2200 8300 2250
Connection ~ 8300 2200
Wire Wire Line
	8300 2550 8300 2600
Wire Wire Line
	7850 1150 9900 1150
Wire Wire Line
	7850 2200 9900 2200
Wire Wire Line
	8050 1400 8050 2850
Wire Wire Line
	8050 2850 9350 2850
Wire Wire Line
	8250 2850 8250 3000
Connection ~ 8250 2850
$Comp
L VDD #PWR019
U 1 1
P 10400 3800
F 0 "#PWR019" H 10400 3650 50  0001 C CNN
F 1 "VDD" H 10400 3950 50  0000 C CNN
F 2 "" H 10400 3800 50  0001 C CNN
F 3 "" H 10400 3800 50  0001 C CNN
	1    10400 3800
	1    0    0    -1  
$EndComp
$Comp
L VSS #PWR020
U 1 1
P 8300 3800
F 0 "#PWR020" H 8300 3650 50  0001 C CNN
F 1 "VSS" H 8300 3950 50  0000 C CNN
F 2 "" H 8300 3800 50  0001 C CNN
F 3 "" H 8300 3800 50  0001 C CNN
	1    8300 3800
	1    0    0    -1  
$EndComp
$Comp
L VSS #PWR021
U 1 1
P 1700 7700
F 0 "#PWR021" H 1700 7550 50  0001 C CNN
F 1 "VSS" H 1700 7850 50  0000 C CNN
F 2 "" H 1700 7700 50  0001 C CNN
F 3 "" H 1700 7700 50  0001 C CNN
	1    1700 7700
	-1   0    0    1   
$EndComp
$Comp
L VDD #PWR022
U 1 1
P 1700 7100
F 0 "#PWR022" H 1700 6950 50  0001 C CNN
F 1 "VDD" H 1700 7250 50  0000 C CNN
F 2 "" H 1700 7100 50  0001 C CNN
F 3 "" H 1700 7100 50  0001 C CNN
	1    1700 7100
	1    0    0    -1  
$EndComp
$Comp
L GND #PWR023
U 1 1
P 4750 1500
F 0 "#PWR023" H 4750 1250 50  0001 C CNN
F 1 "GND" H 4750 1350 50  0000 C CNN
F 2 "" H 4750 1500 50  0001 C CNN
F 3 "" H 4750 1500 50  0001 C CNN
	1    4750 1500
	1    0    0    -1  
$EndComp
$Comp
L GND #PWR024
U 1 1
P 6050 5050
F 0 "#PWR024" H 6050 4800 50  0001 C CNN
F 1 "GND" H 6050 4900 50  0000 C CNN
F 2 "" H 6050 5050 50  0001 C CNN
F 3 "" H 6050 5050 50  0001 C CNN
	1    6050 5050
	1    0    0    -1  
$EndComp
Wire Wire Line
	4750 1400 4750 1500
Wire Wire Line
	5150 6600 5150 6750
Wire Wire Line
	4100 6600 5500 6600
Wire Wire Line
	5500 6600 5500 6750
$Comp
L Earth #PWR025
U 1 1
P 1600 5200
F 0 "#PWR025" H 1600 4950 50  0001 C CNN
F 1 "Earth" H 1600 5050 50  0001 C CNN
F 2 "" H 1600 5200 50  0001 C CNN
F 3 "" H 1600 5200 50  0001 C CNN
	1    1600 5200
	1    0    0    -1  
$EndComp
$Comp
L Earth #PWR026
U 1 1
P 2000 5200
F 0 "#PWR026" H 2000 4950 50  0001 C CNN
F 1 "Earth" H 2000 5050 50  0001 C CNN
F 2 "" H 2000 5200 50  0001 C CNN
F 3 "" H 2000 5200 50  0001 C CNN
	1    2000 5200
	1    0    0    -1  
$EndComp
$Comp
L Earth #PWR027
U 1 1
P 2700 4850
F 0 "#PWR027" H 2700 4600 50  0001 C CNN
F 1 "Earth" H 2700 4700 50  0001 C CNN
F 2 "" H 2700 4850 50  0001 C CNN
F 3 "" H 2700 4850 50  0001 C CNN
	1    2700 4850
	1    0    0    -1  
$EndComp
$Comp
L Conn_01x06 J1
U 1 1
P 900 2100
F 0 "J1" H 900 2400 50  0000 C CNN
F 1 "Conn_01x06" H 900 1700 50  0000 C CNN
F 2 "footprints:Phoenix-MKDS-6" H 900 2100 50  0001 C CNN
F 3 "" H 900 2100 50  0001 C CNN
	1    900  2100
	-1   0    0    1   
$EndComp
$Comp
L Earth #PWR028
U 1 1
P 1350 2050
F 0 "#PWR028" H 1350 1800 50  0001 C CNN
F 1 "Earth" H 1350 1900 50  0001 C CNN
F 2 "" H 1350 2050 50  0001 C CNN
F 3 "" H 1350 2050 50  0001 C CNN
	1    1350 2050
	1    0    0    -1  
$EndComp
Wire Wire Line
	1100 1900 1200 1900
Wire Wire Line
	1200 1900 1200 2200
Wire Wire Line
	1200 2200 1100 2200
Wire Wire Line
	1100 2000 1350 2000
Wire Wire Line
	1350 2000 1350 2050
Connection ~ 1200 2000
Wire Wire Line
	1100 2100 1200 2100
Connection ~ 1200 2100
$Comp
L VDD #PWR029
U 1 1
P 2550 6900
F 0 "#PWR029" H 2550 6750 50  0001 C CNN
F 1 "VDD" H 2550 7050 50  0000 C CNN
F 2 "" H 2550 6900 50  0001 C CNN
F 3 "" H 2550 6900 50  0001 C CNN
	1    2550 6900
	1    0    0    -1  
$EndComp
$EndSCHEMATC
